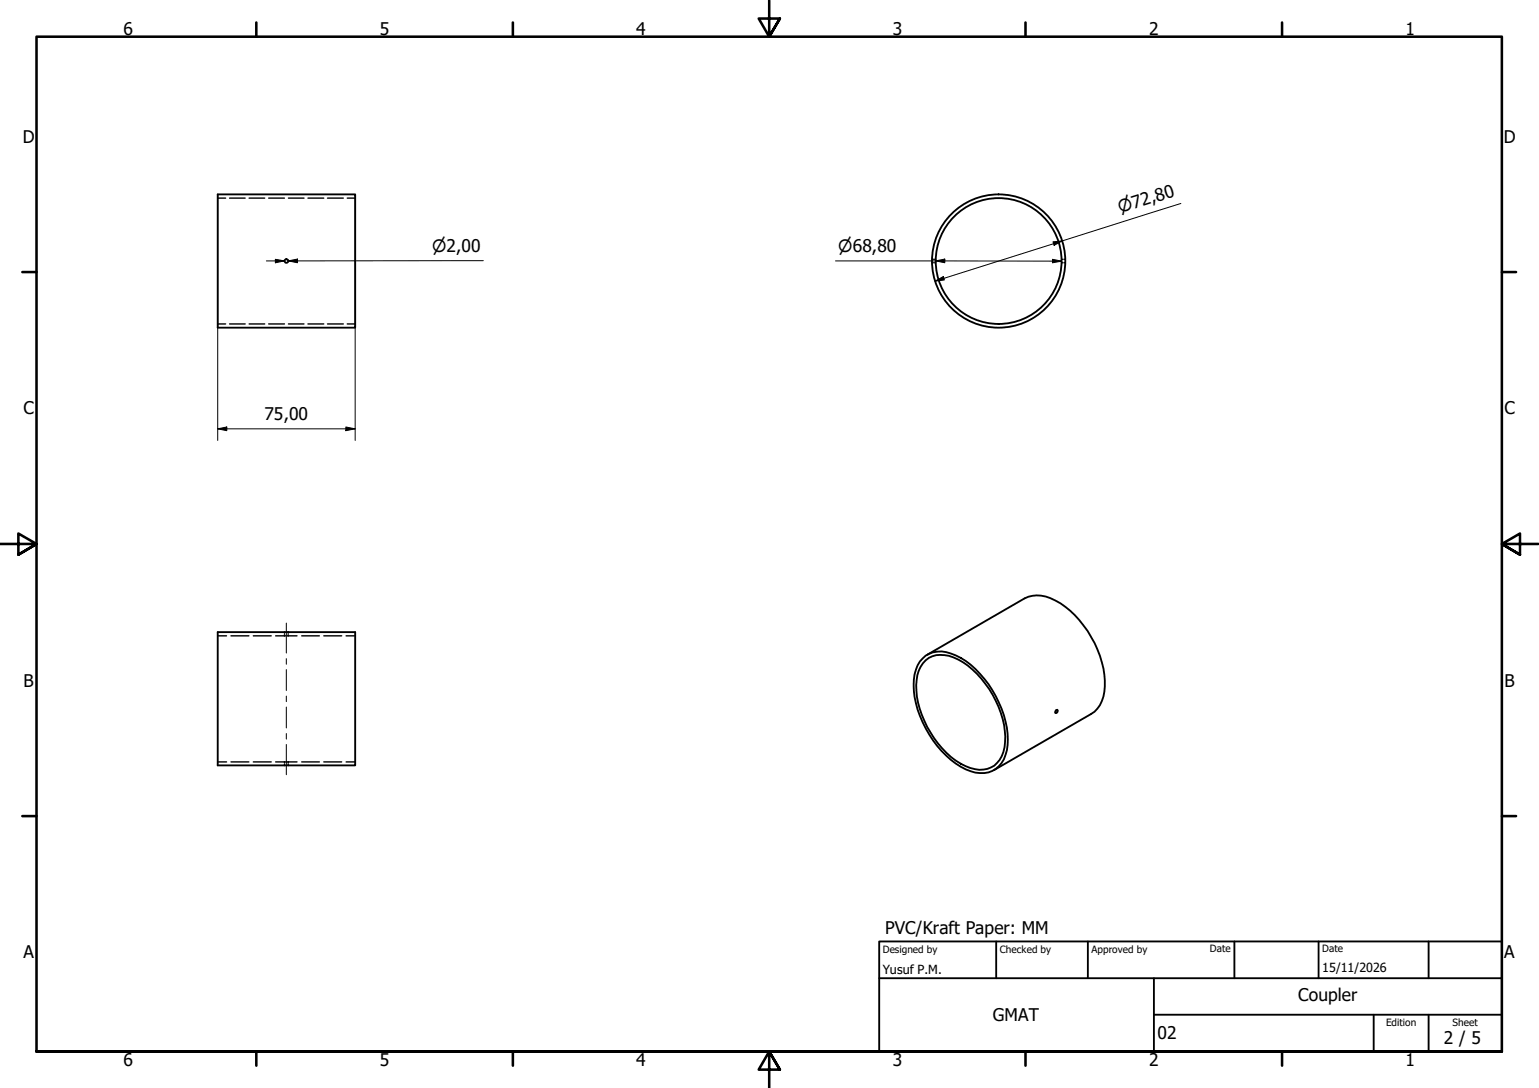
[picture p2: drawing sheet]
<svg xmlns="http://www.w3.org/2000/svg" width="420mm" height="297mm" viewBox="0 0 420 297" stroke-linecap="round" stroke-linejoin="round" font-family="sans-serif">
<!-- layer: Hidden (ISO) -->
<g fill="none" stroke="#000" stroke-width=".38">
<path d="M59.4 54.1h2.2M62.7 54.1h4.2M68 54.1h4.3M73.3 54.1h4.4M78.7 54.1h4.3M84.1 54.1h4.3M89.4 54.1h4.3M94.8 54.1h2.2M254.4 70.8h.4M254.4 71.7h.4M255.1 70.8h.4M255.1 71.7h.4"/>
<path d="M289.9 70.8h.3M289.9 71.7h.3M290.5 70.8h.3M290.5 71.7h.3M59.4 88.4h2.2M62.7 88.4h4.2M68 88.4h4.3M73.3 88.4h4.4M78.7 88.4h4.3M84.1 88.4h4.3M89.4 88.4h4.3M94.8 88.4h2.2"/>
<path d="M59.4 173.6h2.4M63.1 173.6h4.8M69.2 173.6h4.8M75.2 173.6h2.5M77.7 173.6h.3M77.7 172.6v.3M77.7 173.3v.3M78.4 173.6h.3M78.7 172.6v.3M78.7 173.3v.3M78.7 173.6h2.4M82.4 173.6h4.8"/>
<path d="M88.4 173.6h4.9M94.5 173.6h2.5M59.4 208h2.4M63.1 208h4.8M69.2 208h4.8M75.2 208h2.5M77.7 208h.2M77.7 208v.3M77.7 208.6v.4M78 208h.4M78.5 208h.2M78.7 208h2.4"/>
<path d="M78.7 208v.3M78.7 208.6v.4M82.4 208h4.8M88.4 208h4.9M94.5 208h2.5"/>
</g>
<!-- layer: Visible (ISO) -->
<g fill="none" stroke="#000" stroke-width=".51">
<path d="M59.4 53.1h37.6v36.4h-37.6zM59.4 172.6h37.6v36.4h-37.6zM251.9 179.8a7.6 7.6 0 0 1 9-.9 26.8 26.8 0 0 1 12.5 14.6 19.3 19.3 0 0 1 1.1 12.6 6.9 6.9 0 0 1-9.5 4.5 24.7 24.7 0 0 1-13.1-13.4 20.5 20.5 0 0 1-1.8-14.4l1-2.2zM253.2 178.7l26.5-15.3a8.5 8.5 0 0 1 8.4 .5 27.8 27.8 0 0 1 13.5 21.9 9.4 9.4 0 0 1-3.7 9.1l-26.5 15.3M252.7 180.3a7.8 7.8 0 0 1 8.9-.2 26.5 26.5 0 0 1 12.8 21 9.5 9.5 0 0 1-2.9 7.9 7.7 7.7 0 0 1-7.9 .2 25.1 25.1 0 0 1-11.9-14.1 18.3 18.3 0 0 1-.9-12l1.2-2zM288.4 193.9l.1-.1a.47 .47 0 0 1 .2 .6 .47 .47 0 0 1-.6 .2l.1-.5z"/>
<circle cx="78.2" cy="71.3" r=".49"/>
<circle cx="272.6" cy="71.3" r="18.2"/>
<circle cx="272.6" cy="71.3" r="17.2"/>
</g>
<!-- layer: Border (ISO) -->
<g fill="none" stroke="#000" stroke-width=".7">
<path d="M70 6.1v3.9M140 6.1v3.9M210 0v10l-2.9-4.9h5.8l-2.9 4.9 2.9-4.9M280 6.1v3.9M350 6.1v3.9M6.1 74.3h3.9M410 74.3h3.9M0 148.5h10l-5-2.8v5.7l5-2.9-5 2.9M420 148.5h-10l5-2.8v5.7l-5-2.9 5 2.9M6.1 222.8h3.9M410 222.8h3.9M10 287.1v-277.1h400v277.1h-400h400"/>
<path d="M70 287.1v3.8M140 287.1v3.8M212.9 292l-2.9-4.9 2.9 4.9h-5.8l2.9-4.9v9.9M280 287.1v3.8M350 287.1v3.8"/>
</g>
<!-- layer: Title (ISO) -->
<path d="M240 257h170v30.1h-170zM272 257v10.1M297 257v10.1M337 257v10.1M360 257v10.1M390 257v10.1M240 267.1h170M315 277h95M315 267.1v20M375 277v10.1M390 277v10.1" fill="none" stroke="#000" stroke-width=".51"/>
<!-- layer: Dimension (ISO) -->
<g fill="none" stroke="#000" stroke-width=".27">
<path d="M59.4 53.1v67.2M97 53.1v67.2M322.4 55.5l-67.1 21.3M72.7 71.2h5M75.2 70.8l2.5 .4-2.5 .5zM78.7 71.2l2.5-.5v1zM132 71.2h-53.3h2.5M228.1 71.2l61.8 .1M255.3 76.8l2.3-1.3 .2 .9zM255.5 71.2l2.4-.5v1zM287.3 70.8l2.6 .5-2.6 .4zM287.5 66l2.5-.2-2.2 1.2z"/>
<path d="M59.4 117.1l2.5-.5v1zM59.4 117.1h37.6M94.4 116.6l2.6 .5-2.6 .5z"/>
</g>
<path d="M75.2 70.8l2.5 .4-2.5 .5zM78.7 71.2l2.5-.5v1zM255.3 76.8l2.3-1.3 .2 .9zM255.5 71.2l2.4-.5v1zM287.3 70.8l2.6 .5-2.6 .4zM287.5 66l2.5-.2-2.2 1.2zM59.4 117.1l2.5-.5v1zM94.4 116.6l2.6 .5-2.6 .5z" fill="#000"/>
<!-- layer: Centerline (ISO) -->
<path d="M78.2 170.1v8.2M78.2 179.8v1.5M78.2 182.8v5.7M78.2 190v1.6M78.2 193v5.7M78.2 200.3v1.5M78.2 203.2v8.3" fill="none" stroke="#000" stroke-width=".27"/>
<g font-size="4.8">
<text x="33.7" y="9.6">6</text>
<text x="103.7" y="9.6">5</text>
<text x="173.7" y="9.6">4</text>
<text x="243.7" y="9.6">3</text>
<text x="313.7" y="9.6">2</text>
<text x="383.7" y="9.6">1</text>
<text x="6.2" y="38.9">D</text>
<text x="410.5" y="38.9">D</text>
<text x="6.4" y="113.1">C</text>
<text x="410.7" y="113.1">C</text>
<text x="72.2" y="114.7">75,00</text>
<text x="6.4" y="187.4">B</text>
<text x="410.7" y="187.4">B</text>
<text x="241.6" y="255">PVC/Kraft Paper: MM</text>
<text x="6.4" y="261.7">A</text>
<text x="410.7" y="261.7">A</text>
<text x="354.4" y="273.4">Coupler</text>
<text x="271" y="278.8">GMAT</text>
<text x="316" y="283.8">02</text>
<text x="394.2" y="285">2 / 5</text>
<text x="33.7" y="290.9">6</text>
<text x="103.7" y="290.9">5</text>
<text x="173.7" y="290.9">4</text>
<text x="243.7" y="290.9">3</text>
<text x="313.7" y="290.9">2</text>
<text x="383.7" y="290.9">1</text>
</g>
<g font-size="4.6">
<text x="305.8" y="58.3" transform="rotate(-18 305.8 58.3)">⌀72,80</text>
<text x="118" y="68.8">⌀2,00</text>
<text x="228.9" y="68.8">⌀68,80</text>
</g>
<g font-size="3.4">
<text x="241" y="266">Yusuf P.M.</text>
<text x="361" y="265.5">15/11/2026</text>
</g>
<g font-size="2.7">
<text x="241" y="260.1">Designed by</text>
<text x="273" y="260.1">Checked by</text>
<text x="298" y="260.1">Approved by</text>
<text x="330.3" y="260">Date</text>
<text x="361" y="260">Date</text>
<text x="378.4" y="280.1">Edition</text>
<text x="396.6" y="280.1">Sheet</text>
</g>
</svg>
